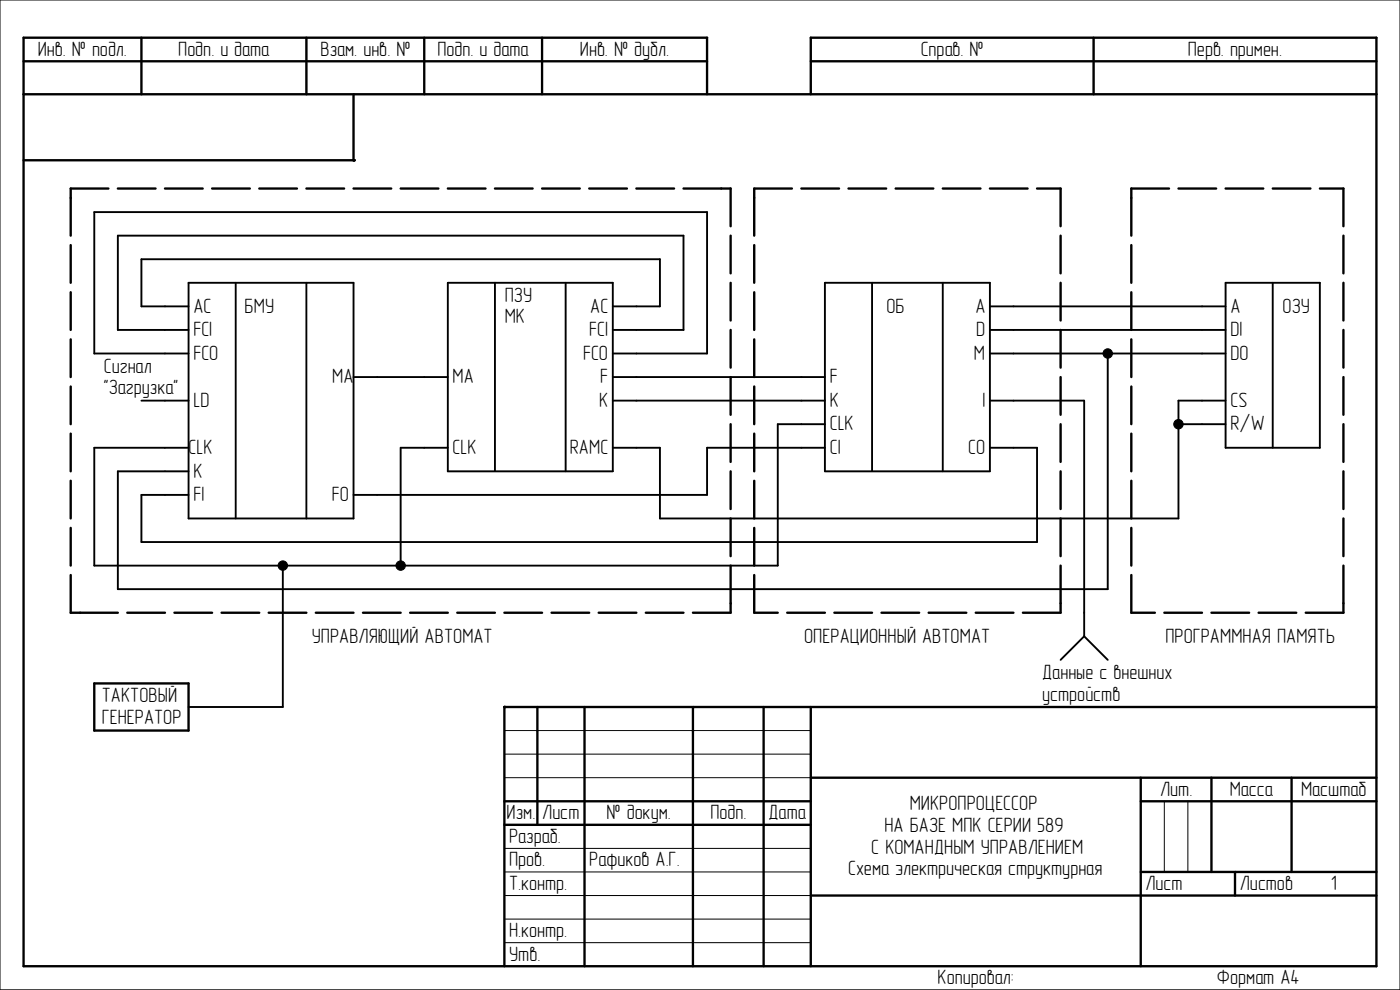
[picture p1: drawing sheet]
<svg xmlns="http://www.w3.org/2000/svg" width="297mm" height="210mm" viewBox="0 0 297 210" stroke-linecap="round" stroke-linejoin="round" font-family="sans-serif">
<g fill="none" stroke="#000" stroke-width=".5">
<path d="M5 13h145M5 20h287M30 8v12M65 8v12M75 20v14h-70M90 8v12M115 8v12M150 20v-12h-145v197h287v-197h-120v12M172 13h120M232 8v12M23 40h-8v10M25 40h8"/>
<path d="M35 40h8M45 40h8M55 40h8M65 40h8M75 40h8M85 40h8M95 40h8M105 40h8M115 40h8M125 40h8M135 40h8M145 40h10v8"/>
<path d="M168 40h-8v10M170 40h8M180 40h8M190 40h8M200 40h8M210 40h8M220 40h5v8M248 40h-8v10M250 40h8M260 40h8M270 40h8M280 40h5v8"/>
<path d="M15 52v8M155 50v8M155 60v8M160 52v8M225 50v8M225 60v8M240 52v8M285 50v8M285 60v8M15 62v8M15 72v8M155 70v8"/>
<path d="M155 80v8M160 62v8M160 72v8M225 70v8M225 80v8M240 62v8M240 72v8M285 70v8M285 80v8M15 82v8M15 92v8M155 90v8"/>
<path d="M155 100v8M160 82v8M160 92v8M225 90v8M225 100v8M240 82v8M240 92v8M285 90v8M285 100v8M15 102v8M15 112v8M155 110v8"/>
<path d="M155 120v10h-8M160 102v8M160 112v8M225 120v10h-8M225 110v8M240 102v8M240 112v8M285 120v10h-8M285 110v8M15 122v8h10M27 130h8M37 130h8"/>
<path d="M47 130h8M57 130h8M67 130h8M77 130h8M87 130h8M97 130h8M107 130h8M117 130h8M127 130h8M137 130h8M160 122v8h5M167 130h8"/>
<path d="M177 130h8M187 130h8M197 130h8M207 130h8M240 122v8h5M247 130h8M257 130h8M267 130h8M20 145h20v10h-20zM114 150v25M124 150v55M147 150v55"/>
<path d="M162 150v55M172 150v55M292 150h-185v55M107 170h65M107 175h65M172 165h120M242 170h50M242 165v40M257 165v20M274 165v20M172 190h120M242 185h50"/>
<path d="M262 185v5"/>
</g>
<path d="M0 0h297v210h-297zM107 155h65M107 160h65M107 165h65M107 180h65M247 170v15M252 170v15M107 185h65M107 190h65M107 195h65M107 200h65" fill="none" stroke="#000" stroke-width=".21"/>
<g fill="#000">
<circle cx="75" cy="34" r=".25"/>
<circle cx="107" cy="150" r=".25"/>
</g>
<g fill="none" stroke="#000" stroke-width=".4">
<path d="M40 60h35v50h-35zM50 60v50M65 60v50M95 60h35v40h-35zM105 60v40M120 60v40M175 60h35v40h-35zM185 60v40M200 60v40M260 60h20v35h-20zM270 60v35M40 65h-10v-10h110v10h-10"/>
<path d="M40 70h-15v-20h120v20h-15M40 75h-20v-30h130v30h-20M75 80h20M130 80h45M210 65h50M210 70h50M210 75h50M235 75v50h-210v-25h15M30 85h10M95 95h-10v25M130 85h45M175 90h-10v30h-145v-25h20"/>
<path d="M175 95h-25v10h-75M210 85h20v50M210 95h10v20h-190v-10h10M250 90h10M260 85h-10v25h-110v-15h-10M60 120v30h-20M230 135l-5 5M230 135l5 5"/>
</g>
<g fill="#000" stroke="#000" stroke-width=".21">
<circle cx="235" cy="75" r="1"/>
<circle cx="250" cy="90" r="1"/>
<circle cx="60" cy="120" r="1"/>
<circle cx="85" cy="120" r="1"/>
</g>
<g font-size="4.4">
<text x="8" y="11.9">Инв. № подл.</text>
<text x="37.8" y="11.9">Подп. и дата</text>
<text x="68" y="11.9">Взам. инв. №</text>
<text x="92.8" y="11.9">Подп. и дата</text>
<text x="123" y="11.9">Инв. № дубл.</text>
<text x="195.3" y="11.9">Справ. №</text>
<text x="252" y="11.9">Перв. примен.</text>
<text x="107.1" y="64.1">ПЗУ</text>
<text x="41" y="66.3">AC</text>
<text x="41" y="71.3">FCI</text>
<text x="51.9" y="66.3">БМУ</text>
<text x="107.1" y="68.6">МК</text>
<text x="125" y="71.3">FCI</text>
<text x="125.2" y="66.3">AC</text>
<text x="188.1" y="66.3">ОБ</text>
<text x="206.9" y="66.3">A</text>
<text x="207.1" y="71.3">D</text>
<text x="261" y="66.3">A</text>
<text x="261" y="71.3">DI</text>
<text x="272.1" y="66.3">ОЗУ</text>
<text x="41" y="76.3">FCO</text>
<text x="123.7" y="76.3">FCO</text>
<text x="206.6" y="76.3">M</text>
<text x="261" y="76.3">DO</text>
<text x="22" y="79">Сигнал</text>
<text x="22" y="83.7">&quot;Загрузка&quot;</text>
<text x="70.5" y="81.3">MA</text>
<text x="96" y="81.3">MA</text>
<text x="127.3" y="81.3">F</text>
<text x="176" y="81.3">F</text>
<text x="41" y="86.3">LD</text>
<text x="127.1" y="86.3">K</text>
<text x="176" y="86.3">K</text>
<text x="208.4" y="86.3">I</text>
<text x="261" y="86.3">CS</text>
<text x="176" y="91.3">CLK</text>
<text x="261" y="91.3">R/W</text>
<text x="40" y="96.4">CLK</text>
<text x="41" y="101.3">K</text>
<text x="96" y="96.4">CLK</text>
<text x="120.9" y="96.4">RAMC</text>
<text x="176" y="96.4">CI</text>
<text x="205.4" y="96.4">CO</text>
<text x="41" y="106.3">FI</text>
<text x="70.4" y="106.3">FO</text>
<text x="66.1" y="136.3">УПРАВЛЯЮЩИЙ АВТОМАТ</text>
<text x="170.6" y="136.3">ОПЕРАЦИОННЫЙ АВТОМАТ</text>
<text x="247.2" y="136.3">ПРОГРАММНАЯ ПАМЯТЬ</text>
<text x="21.6" y="149">ТАКТОВЫЙ</text>
<text x="221.1" y="144">Данные с внешних</text>
<text x="221.1" y="148.6">устройств</text>
<text x="21.6" y="153.6">ГЕНЕРАТОР</text>
<text x="107.5" y="173.8">Изм. Лист</text>
<text x="128.7" y="173.8">№ докум.</text>
<text x="150.7" y="173.8">Подп.</text>
<text x="163" y="173.8">Дата</text>
<text x="193" y="171.9">МИКРОПРОЦЕССОР</text>
<text x="246.1" y="168.8">Лит.</text>
<text x="260.9" y="168.8">Масса</text>
<text x="276" y="168.8">Масштаб</text>
<text x="108" y="178.8">Разраб.</text>
<text x="187.6" y="176.5">НА БАЗЕ МПК СЕРИИ 589</text>
<text x="108" y="183.8">Пров.</text>
<text x="125" y="183.8">Рафиков А.Г.</text>
<text x="179.9" y="185.7">Схема электрическая структурная</text>
<text x="184.8" y="181.1">С КОМАНДНЫМ УПРАВЛЕНИЕМ</text>
<text x="108" y="188.8">Т.контр.</text>
<text x="243" y="188.8">Лист</text>
<text x="263" y="188.8">Листов</text>
<text x="282.3" y="188.8">1</text>
<text x="108" y="198.8">Н.контр.</text>
<text x="108" y="203.8">Утв.</text>
<text x="198.9" y="208.8">Копировал:</text>
<text x="258.2" y="208.8">Формат A4</text>
</g>
</svg>
